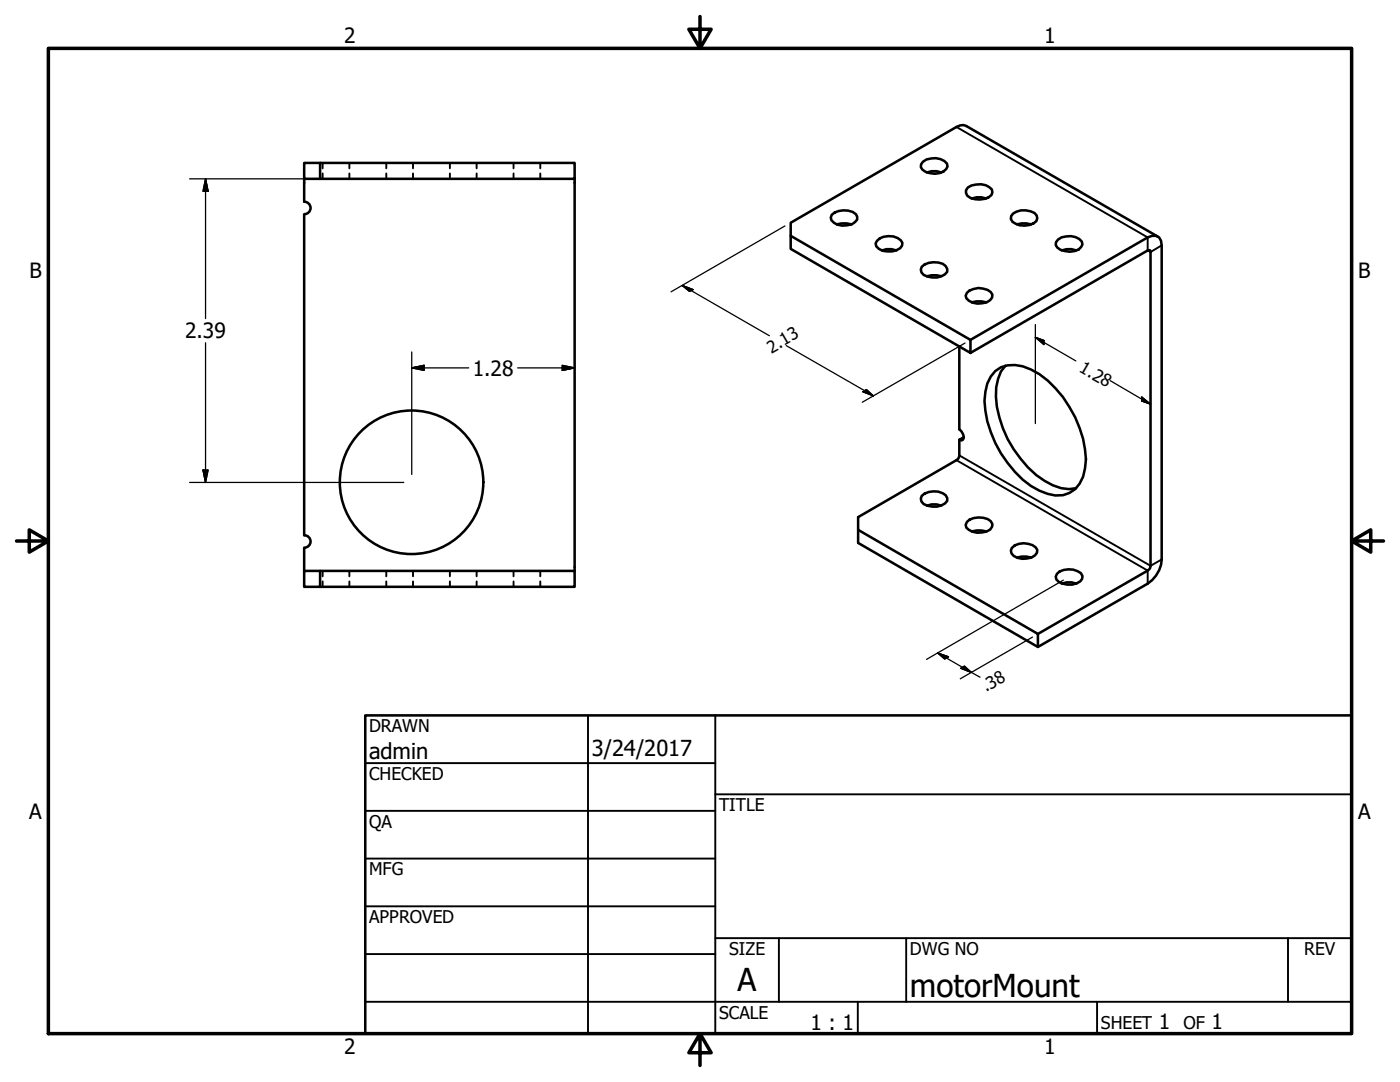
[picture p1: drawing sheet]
<svg xmlns="http://www.w3.org/2000/svg" width="279mm" height="216mm" viewBox="0 0 279 216" stroke-linecap="round" stroke-linejoin="round" font-family="sans-serif">
<!-- layer: Visible (ANSI) -->
<g fill="none" stroke="#000" stroke-width=".51">
<path d="M60.7 35.7v4.6a1.24 1.24 0 0 1 1.3 1.2 1.24 1.24 0 0 1-1.3 1.2M63.9 32.5h50.8v3.2h-50.8zM63.9 32.5h-3.2v3.2h3.2M114.7 35.7v78.2M60.7 42.8v64a1.24 1.24 0 0 1 1.3 1.2 1.24 1.24 0 0 1-1.3 1.3M198.6 74a6.2 6.2 0 0 1 7.1-.3 21 21 0 0 1 9.8 11.7 16.5 16.5 0 0 1 1 8.1 5.5 5.5 0 0 1-7.4 5.1 15.2 15.2 0 0 1-8-6.2 22.5 22.5 0 0 1-4.6-12.4 8 8 0 0 1 2.1-6zM200.7 73a8.5 8.5 0 0 0-1.9 6.1 22.1 22.1 0 0 0 9.7 16.8 8 8 0 0 0 6.3 1.5M60.7 113.9h3.2v3.2h-3.2zM60.7 109.3v4.6M63.9 113.9h50.8v3.2h-50.8"/>
<circle cx="82.1" cy="96.2" r="14.3"/>
</g>
<!-- layer: Hidden (ANSI) -->
<g fill="none" stroke="#000" stroke-width=".38">
<path d="M64.4 32.5v1.1M64.4 34.6v1.1M69.7 32.5v1.1M69.7 34.6v1.1M77.1 32.5v1.1M77.1 34.6v1.1M82.4 32.5v1.1M82.4 34.6v1.1M89.8 32.5v1.1M89.8 34.6v1.1M95.1 32.5v1.1M95.1 34.6v1.1"/>
<path d="M102.5 32.5v1.1M102.5 34.6v1.1M107.8 32.5v1.1M107.8 34.6v1.1M64.4 113.9v1.1M64.4 116v1.1M69.7 113.9v1.1M69.7 116v1.1M77.1 113.9v1.1M77.1 116v1.1M82.4 113.9v1.1M82.4 116v1.1"/>
<path d="M89.8 113.9v1.1M89.8 116v1.1M95.1 113.9v1.1M95.1 116v1.1M102.5 113.9v1.1M102.5 116v1.1M107.8 113.9v1.1M107.8 116v1.1"/>
</g>
<!-- layer: Visible Narrow (ANSI) -->
<path d="M190.9 25.3l38.1 22.1v2.6l.6 .3 2.2-1.3M190.9 91.8l38.1 22.1v2.6M191.5 90.9l38.1 22 2.2-1.3" fill="none" stroke="#000" stroke-width=".38"/>
<g fill="none" stroke="#000" stroke-width=".51">
<path d="M184.2 32.3a3.6 3.6 0 0 1 4.8 .3 1.53 1.53 0 0 1-1.5 1.9 4.1 4.1 0 0 1-3.4-.7l-.3-.5v-.5zM185 34.4l.9-.2h1l.9 .2M193.2 37.4a3.8 3.8 0 0 1 4.7 .4l.2 .6-.2 .5a3.9 3.9 0 0 1-4.9 .2l-.2-.6v-.5zM193.9 39.6l1-.2h1l.9 .2M157.8 47.1l35.9 20.7v2.6l-35.9-20.7zM157.8 47.1v-2.7l33.1-19.1 .7-.3h.7l.5 .1 38.2 22.1M166 42.9a3.9 3.9 0 0 1 4.8-.2l.3 .5v.6l-.5 .5a3.5 3.5 0 0 1-4.7-.4l-.1-.5zM167 44.8l1-.2 1.9 .2M175 48.1a3.6 3.6 0 0 1 4.8-.2l.3 .6-.1 .5a3.3 3.3 0 0 1-3.9 1l-.7-.3-.5-.6-.1-.5zM176 50l.9-.3h1l1 .3M184 53.2a3.8 3.8 0 0 1 4.7-.1l.3 .6v.5a3.5 3.5 0 0 1-5.1 .2l-.1-.6zM185 55.1l.9-.2h1l.9 .2"/>
<path d="M193 58.4a3.6 3.6 0 0 1 4.7-.1l.4 .5a1.85 1.85 0 0 1-2.1 1.7 3.2 3.2 0 0 1-3.2-1l-.1-.5zM202.2 42.6a4 4 0 0 1 4.2-.1l.5 .5 .1 .6-.2 .5a3.8 3.8 0 0 1-4.7 .2l-.4-.6 .1-.6zM202.9 44.8l1-.2 1.9 .2M211.1 47.8a3.6 3.6 0 0 1 4.8 .4 1.53 1.53 0 0 1-1.5 1.9 4.2 4.2 0 0 1-3.4-.7l-.3-.5 .1-.6zM211.9 50l1-.3h1l.9 .3M191.5 69.1v16.6a1.81 1.81 0 0 1 .7 2l-.3 .2-.4-.1M193.7 70.4l35.3-20.4h.6v63.3l-.6 .6-21.9 12.6M193.7 67.8l35.3-20.4a1.71 1.71 0 0 1 2-.2 1.71 1.71 0 0 1 .8 1.8v62.6a6.1 6.1 0 0 1-2.8 4.9l-21.9 12.6-35.8-20.8v-5.1l19.6-11.4 .5-.6 .1-.3v-3.1M193.9 60.3l1-.2 1.9 .2M184 98.9a3.8 3.8 0 0 1 4.7-.1l.3 .6v.5a3.5 3.5 0 0 1-5.1 .2l-.1-.6zM192.3 87.2l-.8 .6M171.3 105.7l35.8 20.8v2.6"/>
<path d="M185 100.9l.9-.3h1l.9 .3M193 104.1a3.8 3.8 0 0 1 4.7-.1l.4 .6a1.77 1.77 0 0 1-2.1 1.6 3.4 3.4 0 0 1-3.2-.9l-.1-.6zM193.9 106l1-.1 1.9 .1M201.9 109.3a3.6 3.6 0 0 1 4.8-.1l.3 .5a1.85 1.85 0 0 1-2 1.7 3 3 0 0 1-3.1-1l-.2-.5zM202.9 111.3l1-.2 1.9 .2M210.9 114.5a3.8 3.8 0 0 1 4.8-.1l.3 .5v.6a3.2 3.2 0 0 1-3.9 1l-.8-.4-.5-.5-.1-.5zM211.9 116.5l1-.3h1l.9 .3"/>
</g>
<!-- layer: Border (ANSI) -->
<path d="M9.7 9.7h260v196.5h-260zM139.7 3.3v6.4l-2.2-3.9h4.4l-2.2 3.9M3.3 107.9h6.4l-3.9-2.2v4.5l3.9-2.3M269.7 107.9l3.9 2.3v-4.5l-3.9 2.2h6.4M139.7 206.2l2.2 3.9h-4.4l2.2-3.9v6.4" fill="none" stroke="#000" stroke-width=".7"/>
<!-- layer: Title (ANSI) -->
<g fill="none" stroke="#000" stroke-width=".38">
<path d="M72.9 152.3h69.8M117.3 142.7v63.5M142.7 158.5h127M142.7 142.7v63.5M72.9 161.8h69.8M72.9 171.3h69.8M72.9 199.9h196.8M72.9 180.8h69.8M72.9 190.4h69.8M142.7 187.2h127M155.4 187.2v12.7M171.2 199.9v6.3"/>
<path d="M180.8 187.2v12.7M218.9 199.9v6.3M257 187.2v12.7"/>
</g>
<path d="M72.9 142.7h196.8v63.5h-196.8z" fill="none" stroke="#000" stroke-width=".51"/>
<!-- layer: Dimension (ANSI) -->
<g fill="none" stroke="#000" stroke-width=".25">
<path d="M37.8 35.7h24.5M41 35.7l.5 2.5h-1zM41 35.7v27.9M136.1 57l2.2 .8-.7 .4zM136.1 57l17.4 10M156.7 45.1l-22.8 13.1M41 68.4v27.9M82.2 73.4l2.4-.5v1zM82.2 73.4h11.3M82.2 70.2v24.5M103.3 73.4h11.4M112.2 72.9l2.5 .5-2.5 .5z"/>
<path d="M156.9 69l17.4 10M172.2 78.2l.7-.5 1.4 1.3zM192.6 68.5l-20.5 11.8M206.6 67.3l1.7 .6v.9zM206.6 67.3l8.1 4.7M206.6 64.8v19.7M221.6 75.9l8 4.7M227.8 79.2l1.8 1.4-1.8-.6zM37.8 96.3h42.8M40.5 93.8h1l-.5 2.5zM212.2 115.8l-27.3 15.8M187.1 130.3l2.2 .8-.8 .4z"/>
<path d="M187.1 130.3l8.5 4.8M191.8 133.3l.7-.4 1.4 1.3zM206.1 127.1l-14.5 8.3"/>
</g>
<g fill="#000" stroke="#000" stroke-width=".25">
<path d="M41 35.7l.5 2.5zM41 35.7l.5 2.5h-1zM136.1 57l2.2 .8zM136.1 57l2.2 .8-.7 .4zM82.2 73.4l2.4-.5zM82.2 73.4l2.4-.5v1zM112.2 73.9l2.5-.5zM112.2 72.9l2.5 .5-2.5 .5zM172.2 78.2l2.1 .8zM172.2 78.2l.7-.5 1.4 1.3zM206.6 67.3l1.7 .6zM206.6 67.3l1.7 .6v.9z"/>
<path d="M40.5 93.8l.5 2.5zM40.5 93.8h1l-.5 2.5zM227.8 80l1.8 .6zM227.8 79.2l1.8 1.4-1.8-.6zM187.1 130.3l2.2 .8zM187.1 130.3l2.2 .8-.8 .4zM191.8 133.3l2.1 .9zM191.8 133.3l.7-.4 1.4 1.3z"/>
</g>
<g font-size="6.3">
<text x="147.2" y="197.7">A</text>
<text x="181.6" y="199">motorMount</text>
</g>
<g font-size="4.4">
<text x="73.7" y="151.4">admin</text>
<text x="118.1" y="150.8">3/24/2017</text>
</g>
<g font-size="4.2">
<text x="68.7" y="8.6">2</text>
<text x="208.4" y="8.6">1</text>
<text x="5.9" y="55.5">B</text>
<text x="271.1" y="55.5">B</text>
<text x="37" y="67.5">2.39</text>
<text x="94.4" y="74.9">1.28</text>
<text x="5.8" y="163.4">A</text>
<text x="271" y="163.4">A</text>
<text x="161.7" y="205.5">1 : 1</text>
<text x="231.3" y="205.4">1</text>
<text x="241.8" y="205.4">1</text>
<text x="68.7" y="210.3">2</text>
<text x="208.4" y="210.3">1</text>
</g>
<g font-size="3.5">
<text x="73.7" y="146">DRAWN</text>
<text x="73.7" y="155.6">CHECKED</text>
<text x="143.5" y="161.8">TITLE</text>
<text x="73.7" y="165.2">QA</text>
<text x="73.7" y="174.7">MFG</text>
<text x="73.7" y="184.2">APPROVED</text>
<text x="145.5" y="190.6">SIZE</text>
<text x="181.6" y="190.6">DWG NO</text>
<text x="260.3" y="190.5">REV</text>
<text x="143.5" y="203.3">SCALE</text>
<text x="219.7" y="205.4">SHEET</text>
<text x="236.2" y="205.4">OF</text>
</g>
<g font-size="3.4">
<text x="154" y="70.5" transform="rotate(-30 154 70.5)">2.13</text>
<text x="215.2" y="74.1" transform="rotate(30 215.2 74.1)">1.28</text>
<text x="196.8" y="138.2" transform="rotate(-30 196.8 138.2)">.38</text>
</g>
</svg>
